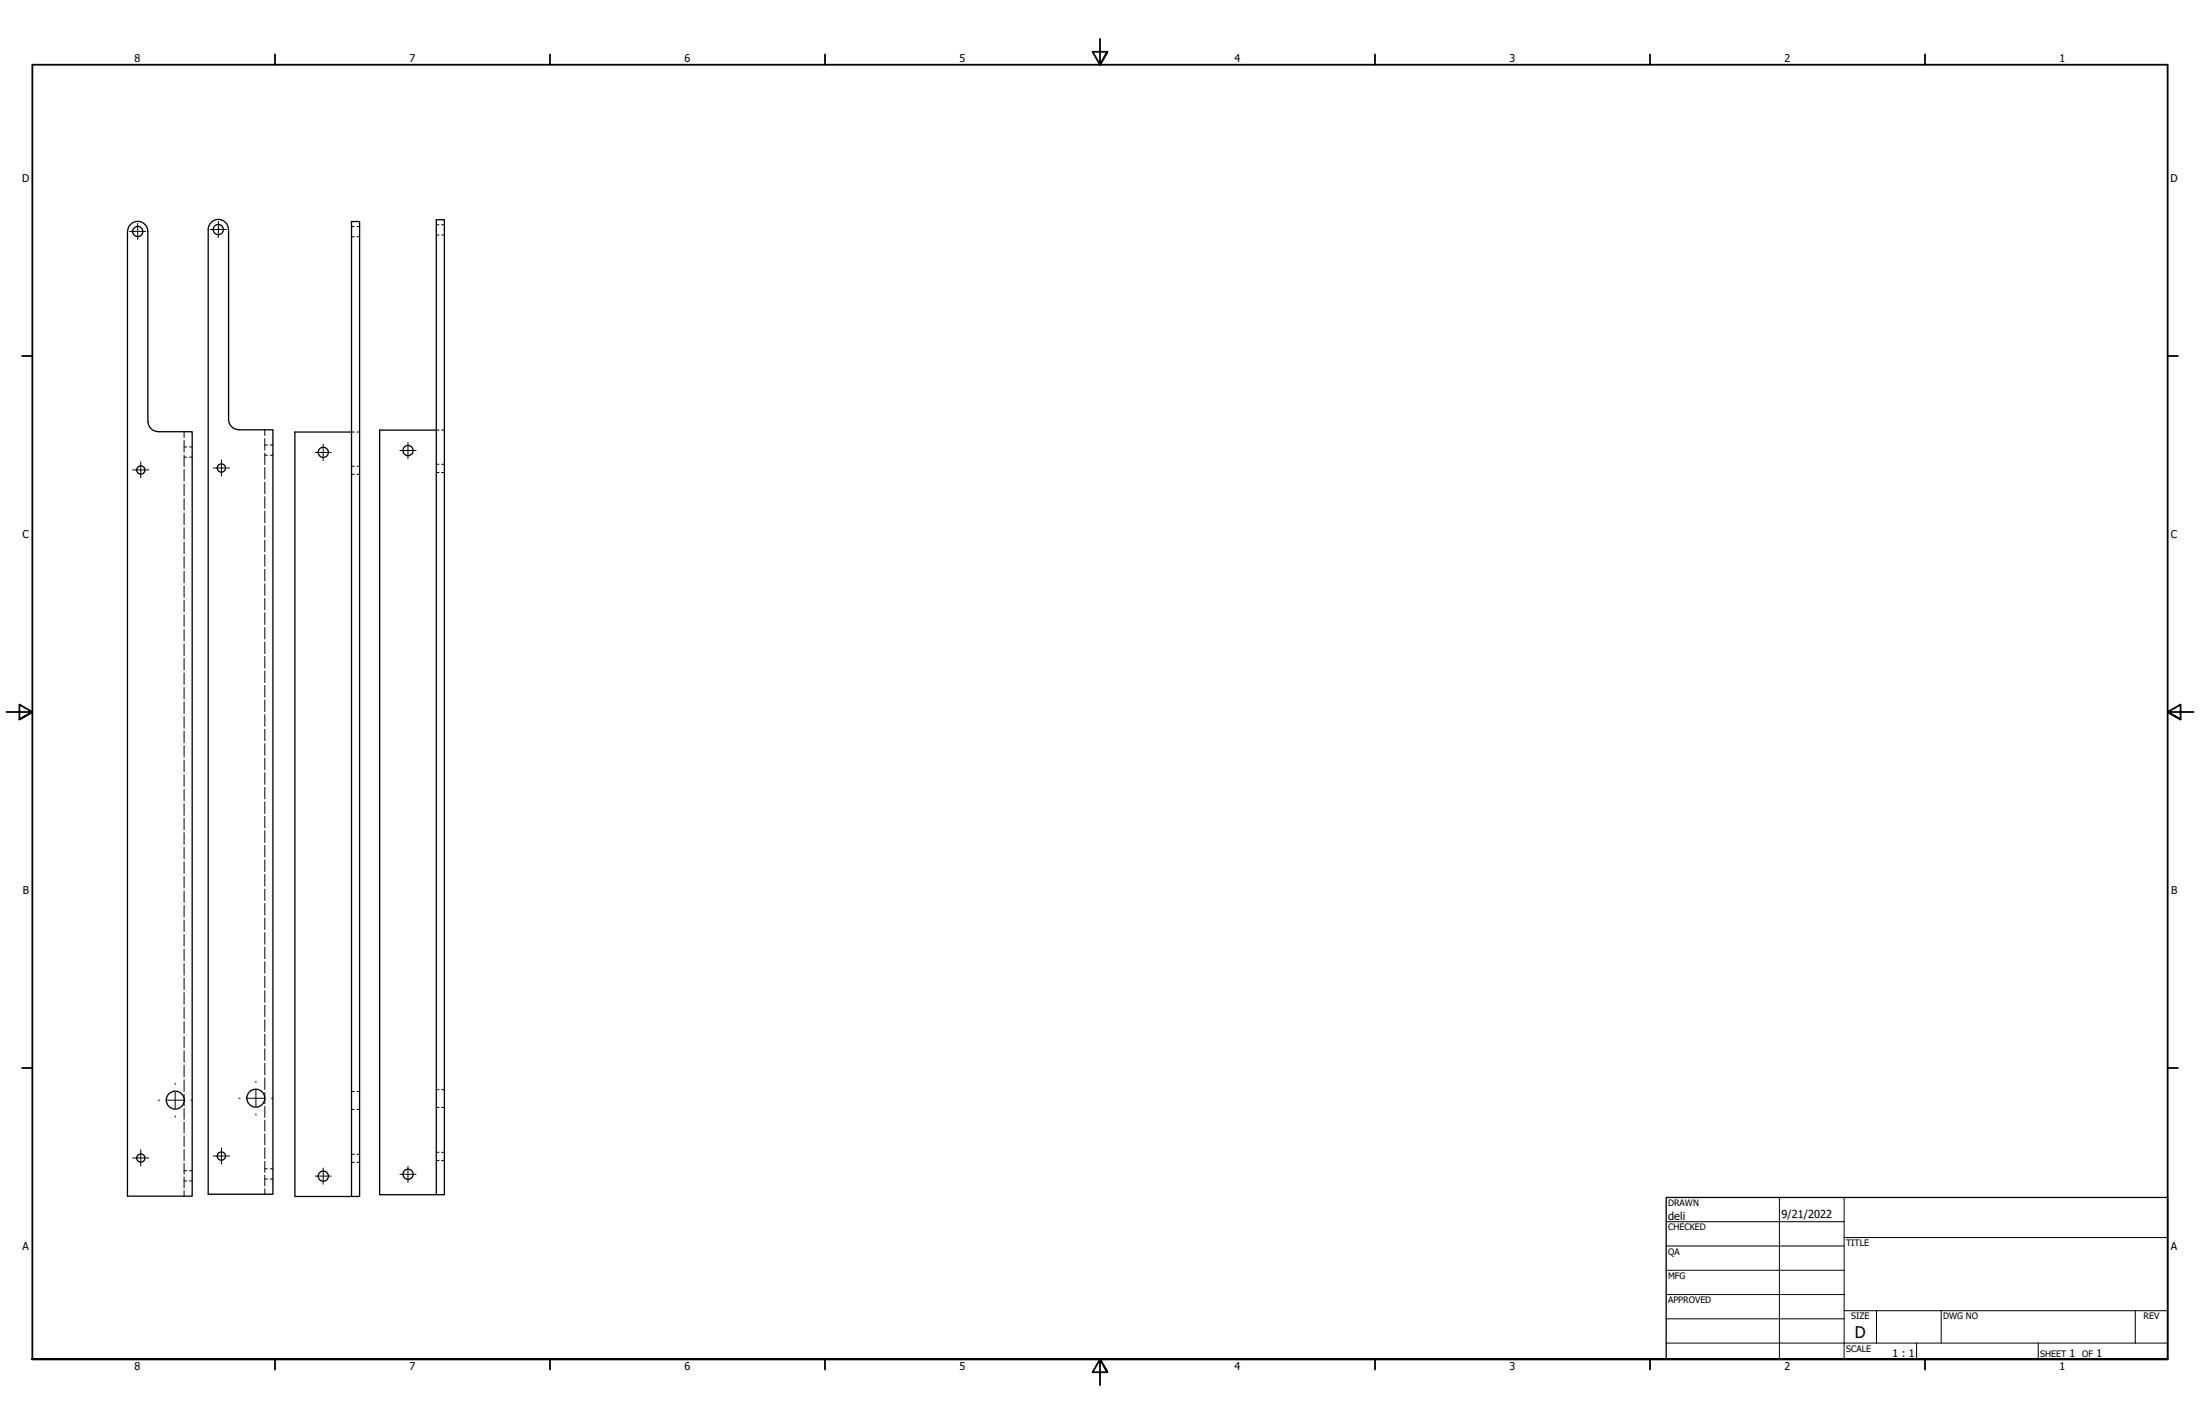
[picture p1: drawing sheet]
<svg xmlns="http://www.w3.org/2000/svg" width="864mm" height="559mm" viewBox="0 0 864 559" stroke-linecap="round" stroke-linejoin="round" font-family="sans-serif">
<!-- layer: Hidden (ANSI) -->
<g fill="none" stroke="#000" stroke-width=".39">
<path d="M138 92.9h1.1M138 88.9h1.1M140.1 92.9h1.1M140.1 88.9h1.1M171.3 92.2h1M171.3 88.2h1M173.4 92.2h1M173.4 88.2h1M72.3 169.4v2.3M72.3 172.8v4.6M72.3 178.6v4.5M72.3 175.4h1"/>
<path d="M72.3 179.4h1M74.4 175.4h1M74.4 179.4h1M103.9 168.7v2.2M103.9 172.1v4.6M103.9 177.8v4.5M103.9 174.6h1.1M103.9 178.6h1.1M106 174.6h1.1M106 178.6h1.1M138 169.5h1.1M140.1 169.5h1.1"/>
<path d="M171.3 168.8h1M173.4 168.8h1M72.3 184.2v4.6M72.3 189.9v4.6M72.3 195.6v4.6M103.9 183.5v4.5M103.9 189.2v4.5M103.9 194.9v4.6M138 186.1h1.1M138 182.9h1.1M140.1 186.1h1.1M140.1 182.9h1.1"/>
<path d="M171.3 185.4h1M171.3 182.2h1M173.4 185.4h1M173.4 182.2h1M72.3 201.4v4.5M72.3 207.1v4.5M72.3 212.7v4.6M72.3 218.4v4.6M103.9 200.6v4.6M103.9 206.3v4.5M103.9 212v4.5M103.9 217.7v4.5"/>
<path d="M72.3 224.2v4.5M72.3 229.9v4.5M72.3 235.6v4.5M103.9 223.4v4.6M103.9 229.1v4.6M103.9 234.8v4.5M72.3 241.2v4.6M72.3 247v4.5M72.3 252.7v4.5M72.3 258.4v4.6M103.9 240.5v4.5M103.9 246.2v4.6"/>
<path d="M103.9 251.9v4.6M103.9 257.6v4.6M72.3 264.1v4.5M72.3 269.7v4.6M72.3 275.5v4.5M103.9 263.3v4.5M103.9 269v4.6M103.9 274.7v4.6M72.3 281.2v4.6M72.3 286.9v4.6M72.3 292.6v4.5M72.3 298.3v4.5"/>
<path d="M103.9 280.4v4.6M103.9 286.1v4.6M103.9 291.8v4.6M103.9 297.5v4.6M72.3 304v4.5M72.3 309.7v4.6M72.3 315.4v4.6M103.9 303.2v4.6M103.9 308.9v4.6M103.9 314.6v4.6M72.3 321.1v4.5M72.3 326.8v4.5"/>
<path d="M72.3 332.5v4.6M72.3 338.2v4.6M103.9 320.4v4.5M103.9 326v4.6M103.9 331.7v4.6M103.9 337.4v4.6M72.3 343.9v4.6M72.3 349.6v4.5M72.3 355.3v4.6M103.9 343.2v4.5M103.9 348.9v4.5M103.9 354.5v4.6"/>
<path d="M72.3 361v4.6M72.3 366.7v4.6M72.3 372.4v4.6M72.3 378.1v4.6M103.9 360.2v4.6M103.9 366v4.5M103.9 371.7v4.5M103.9 377.4v4.5M72.3 383.8v4.6M72.3 389.5v4.6M72.3 395.2v4.6M103.9 383v4.6"/>
<path d="M103.9 388.7v4.6M103.9 394.5v4.5M72.3 400.9v4.6M72.3 406.7v4.5M72.3 412.3v4.6M72.3 418v4.6M103.9 400.2v4.5M103.9 405.9v4.5M103.9 411.5v4.6M103.9 417.3v4.5M72.3 423.7v4.6M72.3 429.5v4.4"/>
<path d="M72.3 435v4.2M103.9 423v4.5M103.9 428.7v4.4M103.9 434.2v4.3M103.9 439.5v4.4M138 435.4h1.1M138 428.3h1.1M140.1 435.4h1.1M140.1 428.3h1.1M171.3 434.6h1M171.3 427.6h1M173.4 434.6h1"/>
<path d="M173.4 427.6h1M72.3 440.3v4.3M72.3 445.7v4.3M72.3 451.1v4.3M72.3 456.5v4.3M72.3 459.4h1M74.4 459.4h1M103.9 444.9v4.4M103.9 450.3v4.4M103.9 455.7v4.4M103.9 458.7h1.1M106 458.7h1.1"/>
<path d="M138 456.1h1.1M138 452.9h1.1M140.1 456.1h1.1M140.1 452.9h1.1M171.3 455.4h1M171.3 452.2h1M173.4 455.4h1M173.4 452.2h1M72.3 461.9v4.3M72.3 467.2v2.2M72.3 463.4h1M74.4 463.4h1"/>
<path d="M103.9 461.1v4.3M103.9 466.5v2.1M103.9 462.7h1.1M106 462.7h1.1"/>
</g>
<!-- layer: Visible (ANSI) -->
<g fill="none" stroke="#000" stroke-width=".51">
<path d="M50 90.8v378.6h25.4v-300h-13.4a4.1 4.1 0 0 1-3.9-4M50.1 90.8a4 4 0 0 1 4-3.9 4 4 0 0 1 3.9 3.9M58 90.8v74.6M138 86.9h3.2v382.6h-3.2zM171.3 86.2h3.1v382.6h-3.1zM93.7 168.6a4 4 0 0 1-4-3.9v-74.6a4 4 0 0 0-4-4 4 4 0 0 0-4 4v378.5h25.4v-299.9h-13.4M138 169.5h-22.2v300h22.2M171.3 168.8h-22.3v300h22.3"/>
<circle cx="54.1" cy="90.8" r="2"/>
<circle cx="85.7" cy="90.1" r="2"/>
<circle cx="126.9" cy="177.5" r="2"/>
<circle cx="160.2" cy="176.8" r="2"/>
<circle cx="55.3" cy="184.4" r="1.62"/>
<circle cx="86.9" cy="183.7" r="1.62"/>
<circle cx="68.8" cy="431.7" r="3.5"/>
<circle cx="100.4" cy="430.9" r="3.5"/>
<circle cx="55.3" cy="454.4" r="1.62"/>
<circle cx="86.9" cy="453.7" r="1.62"/>
<circle cx="126.9" cy="461.5" r="2"/>
<circle cx="160.2" cy="460.8" r="2"/>
</g>
<!-- layer: Border (ANSI) -->
<g fill="none" stroke="#000" stroke-width=".7">
<path d="M431.8 15.2v10.2l-2.9-5.1h5.8l-2.9 5.1 2.9-5.1M107.9 21.3v4.1M215.9 21.3v4.1M323.8 21.3v4.1M539.8 21.3v4.1M647.7 21.3v4.1M755.6 21.3v4.1M8.6 139.7h4.1M850.9 139.7h4.1M2.5 279.4h10.2l-5.1-2.9v5.8l5.1-2.9-5.1 2.9M861.1 279.4h-10.2l5.1-2.9v5.8l-5.1-2.9 5.1 2.9M8.6 419.1h4.1"/>
<path d="M850.9 419.1h4.1M12.7 533.4v-508h838.2v508h-838.2h838.2M107.9 533.4v4.1M215.9 533.4v4.1M323.8 533.4v4.1M434.7 538.5l-2.9-5.1 2.9 5.1h-5.8l2.9-5.1v10.2M539.8 533.4v4.1M647.7 533.4v4.1M755.6 533.4v4.1"/>
</g>
<!-- layer: Title (ANSI) -->
<g fill="none" stroke="#000" stroke-width=".39">
<path d="M654 479.4h69.9M698.5 469.9v63.5M723.9 469.9v63.5M654 488.9h69.9M654 498.5h69.9M723.9 485.6h127M654 508h69.9M654 517.5h69.9M723.9 514.3h127M736.6 514.3v12.7M762 514.3v12.7M838.2 514.3v12.7"/>
<path d="M654 527h196.9M752.3 527v6.4M800.1 527v6.4"/>
</g>
<path d="M654 469.9h196.9v63.5h-196.9z" fill="none" stroke="#000" stroke-width=".51"/>
<!-- layer: Center Mark (ANSI) -->
<g fill="none" stroke="#000" stroke-width=".39">
<path d="M50.9 90.8h6.3M54 87.6v6.4M82.5 90h6.4M85.7 86.9v6.3M123.7 177.5h6.3M126.9 174.4v6.3M157 176.8h6.3M160.1 173.6v6.4M52.1 184.4h6.3M55.2 181.2v6.4M83.8 183.6h6.3M86.9 180.5v6.3"/>
<path d="M62.1 431.7h.5M65.6 431.7h6.3M68.8 425.1v.4M68.8 428.6v6.3M68.8 437.9v.5M74.9 431.7h.5M93.7 431h.5M97.3 431h6.3M100.5 424.3v.5M100.5 427.8v6.3M100.5 437.1v.5M106.6 431h.5"/>
<path d="M52.1 454.4h6.3M55.2 451.2v6.4M83.8 453.6h6.3M86.9 450.5v6.3M126.9 458.3v6.4M160.1 457.6v6.4M123.7 461.5h6.3M157 460.8h6.3"/>
</g>
<text font-size="6.3" x="728.1" y="524.9">D</text>
<g font-size="4.3">
<text x="654.8" y="478.6">deli</text>
<text x="699.3" y="478">9/21/2022</text>
</g>
<g font-size="4.2">
<text x="52.8" y="24.4">8</text>
<text x="160.8" y="24.4">7</text>
<text x="268.7" y="24.4">6</text>
<text x="376.7" y="24.4">5</text>
<text x="484.6" y="24.4">4</text>
<text x="592.6" y="24.4">3</text>
<text x="700.5" y="24.4">2</text>
<text x="808.5" y="24.4">1</text>
<text x="8.8" y="71.4">D</text>
<text x="852" y="71.4">D</text>
<text x="8.9" y="211.1">C</text>
<text x="852.2" y="211.1">C</text>
<text x="9" y="350.8">B</text>
<text x="852.2" y="350.8">B</text>
<text x="8.9" y="490.5">A</text>
<text x="852.2" y="490.5">A</text>
<text x="742.9" y="532.6">1 : 1</text>
<text x="812.4" y="532.6">1</text>
<text x="823" y="532.6">1</text>
<text x="52.8" y="537.5">8</text>
<text x="160.8" y="537.5">7</text>
<text x="268.7" y="537.5">6</text>
<text x="376.7" y="537.5">5</text>
<text x="484.6" y="537.5">4</text>
<text x="592.6" y="537.5">3</text>
<text x="700.5" y="537.5">2</text>
<text x="808.5" y="537.5">1</text>
</g>
<g font-size="3.5">
<text x="654.8" y="473.2">DRAWN</text>
<text x="654.8" y="482.8">CHECKED</text>
<text x="724.7" y="488.9">TITLE</text>
<text x="654.8" y="492.3">QA</text>
<text x="654.8" y="501.8">MFG</text>
<text x="654.8" y="511.4">APPROVED</text>
<text x="726.7" y="517.7">SIZE</text>
<text x="762.8" y="517.7">DWG NO</text>
<text x="841.4" y="517.7">REV</text>
<text x="724.7" y="530.4">SCALE</text>
<text x="800.9" y="532.6">SHEET</text>
<text x="817.4" y="532.6">OF</text>
</g>
</svg>
